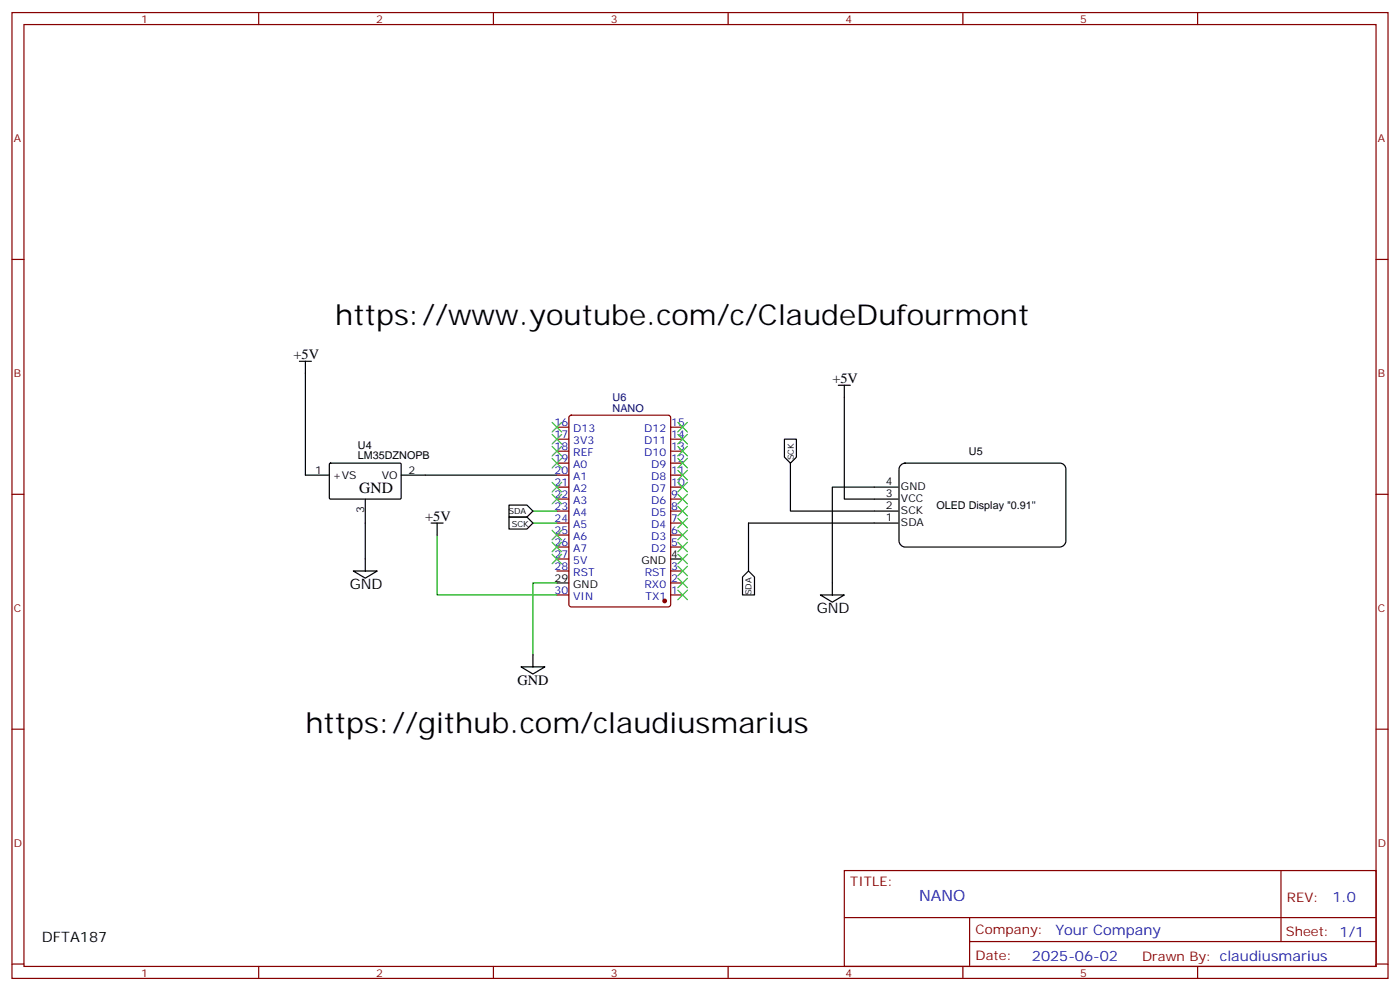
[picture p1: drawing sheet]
<svg xmlns="http://www.w3.org/2000/svg" width="412mm" height="292mm" viewBox="0 0 412 292" stroke-linecap="round" stroke-linejoin="round" font-family="sans-serif">
<g fill="none" stroke="#870000" stroke-width=".35">
<path d="M3.5 3.7h405.4v284.3h-405.4zM7.1 7.2h398.2v277.3h-398.2zM76.2 3.7v3.5M145.3 3.7v3.5M214.5 3.7v3.5M283.6 3.7v3.5M352.8 3.7v3.5M3.5 76.4h3.6M405.3 76.4h3.6M164 139.9h3.6M164 136.3h3.6M164 132.8h3.6"/>
<path d="M164 129.3h3.6M164 125.8h3.6M167.8 122.4l.5-.2h28.5l.7 .5 .1 55.3-.5 .6-28.8 .1-.7-.5v-55.3zM197.6 139.9h3.5M197.6 136.3h3.5M197.6 132.8h3.5M197.6 129.3h3.5M197.6 125.8h3.5M3.5 145.5h3.6M164 157.5h3.6M164 154h3.6M164 150.5h3.6"/>
<path d="M164 146.9h3.6M164 143.4h3.6M197.6 157.5h3.5M197.6 154h3.5M197.6 150.5h3.5M197.6 146.9h3.5M197.6 143.4h3.5M405.3 145.5h3.6M164 175.2h3.6M164 168.1h3.6M164 164.6h3.6M164 161h3.6"/>
<path d="M197.6 175.2h3.5M197.6 168.1h3.5M197.6 161h3.5M197.6 171.6h3.5M3.5 214.7h3.6M405.3 214.7h3.6M248.7 256.3h156.6v28.2h-156.6zM377.3 256.3v20.9M248.7 270.1h156.5M285.6 277.2h119.6M285.6 270.1v14.2M3.5 283.8h3.6"/>
<path d="M76.2 284.5v3.5M145.3 284.5v3.5M214.5 284.5v3.5M283.6 284.5v3.5M352.8 284.5v3.5M405.3 283.8h3.6"/>
</g>
<g fill="none" stroke="#000" stroke-width=".35">
<path d="M88.2 106.4h3.5M90 106.4v33.5h7M246.9 113.4h3.6M248.7 113.4v33.5h15.9M97.1 136.5l.3-.2 20.6 .1 .2 .3-.1 10.1-.3 .1h-20.6l-.2-.3zM118.2 139.9h45.8M231.1 129.3h3.5v5.3l-1.8 1.7-1.7-1.7zM232.8 136.3v14.2h31.8M265.4 136.9l1.2-.6h45.6a1.76 1.76 0 0 1 1.8 1.8v21.2a1.89 1.89 0 0 1-1.8 1.7h-45.6a1.89 1.89 0 0 1-1.8-1.7v-21.2zM107.6 146.9v21.2M127 154h3.5M128.8 154v3.5"/>
<path d="M149.9 148.7h5.3l1.8 1.8-1.8 1.7h-5.3zM149.9 152.2h5.3l1.8 1.8-1.8 1.8h-5.3zM264.6 143.4h-19.4v31.8M264.6 154h-44.1v14.1M104.1 168.1h7l-3.5 2.1zM164 171.6h3.6M197.6 164.6h3.5M220.5 168.1l1.7 1.8v5.3h-3.5v-5.3zM241.7 175.2h7l-3.5 2.1zM153.5 196.3h7l-3.5 2.1zM157 192.8v3.5"/>
</g>
<circle cx="195.8" cy="176.9" r=".53" fill="#870000" stroke="#870000" stroke-width=".35"/>
<path d="M128.8 157.5v17.7h35.2M157 150.5h7M157 154h7M164 171.6h-7v21.2" fill="none" stroke="#008700" stroke-width=".35"/>
<g fill="none" stroke="#3c3" stroke-width=".35">
<path d="M162.6 124.4l2.9 2.8M162.6 127.9l2.9 2.8M162.6 131.4l2.9 2.8M162.6 134.9l2.9 2.9M165.5 124.4l-2.9 2.8M165.5 127.9l-2.9 2.8M165.5 131.4l-2.9 2.8M165.5 134.9l-2.9 2.9M199.7 124.4l2.8 2.8M199.7 127.9l2.8 2.8M199.7 131.4l2.8 2.8M199.7 134.9l2.8 2.9"/>
<path d="M199.7 138.5l2.8 2.8M202.5 124.4l-2.8 2.8M202.5 127.9l-2.8 2.8M202.5 131.4l-2.8 2.8M202.5 134.9l-2.8 2.9M202.5 138.5l-2.8 2.8M162.6 142l2.9 2.8M162.6 145.5l2.9 2.8M162.6 156.1l2.9 2.8M162.6 159.6l2.9 2.9M165.5 142l-2.9 2.8M165.5 145.5l-2.9 2.8"/>
<path d="M165.5 156.1l-2.9 2.8M165.5 159.6l-2.9 2.9M199.7 142l2.8 2.8M199.7 145.5l2.8 2.8M199.7 149l2.8 2.9M199.7 152.6l2.8 2.8M199.7 156.1l2.8 2.8M199.7 159.6l2.8 2.9M202.5 142l-2.8 2.8M202.5 145.5l-2.8 2.8M202.5 149l-2.8 2.9M202.5 152.6l-2.8 2.8"/>
<path d="M202.5 156.1l-2.8 2.8M202.5 159.6l-2.8 2.9M162.6 163.2l2.9 2.8M165.5 163.2l-2.9 2.8M199.7 163.2l2.8 2.8M199.7 166.7l2.8 2.8M199.7 170.2l2.8 2.8M199.7 173.7l2.8 2.9M202.5 163.2l-2.8 2.8M202.5 166.7l-2.8 2.8M202.5 170.2l-2.8 2.8M202.5 173.7l-2.8 2.9"/>
</g>
<g font-size="8.5">
<text x="98.8" y="95.8">https://www.youtube.com/c/ClaudeDufourmont</text>
<text x="90" y="215.7">https://github.com/claudiusmarius</text>
</g>
<text font-size="4.6" x="105.8" y="145.2">GND</text>
<text font-size="4.6" fill="#00f" x="270.8" y="265.3">NANO</text>
<g font-size="4.2">
<text x="86.4" y="105.7">+5V</text>
<text x="245.2" y="112.7">+5V</text>
<text x="125.2" y="153.3">+5V</text>
<text x="103" y="173.4">GND</text>
<text x="240.6" y="180.4">GND</text>
<text x="152.4" y="201.6">GND</text>
<text x="12.3" y="277.5">DFTA187</text>
</g>
<g font-size="4.2" fill="#00f">
<text x="392.5" y="265.6">1.0</text>
<text x="310.9" y="275.1">Your Company</text>
<text x="304" y="282.9">2025-06-02</text>
</g>
<g font-size="3.9" fill="#800">
<text x="250.5" y="260.9">TITLE:</text>
<text x="379.1" y="265.6">REV:</text>
<text x="287.4" y="275.1">Company:</text>
<text x="378.7" y="275.7">Sheet: 1/1</text>
<text x="287.4" y="282.8">Date:</text>
<text x="336.4" y="282.8">Drawn By: claudiusmarius</text>
</g>
<g font-size="3.2" fill="#800">
<text x="41.6" y="6.7">1</text>
<text x="110.8" y="6.7">2</text>
<text x="179.9" y="6.7">3</text>
<text x="249.1" y="6.7">4</text>
<text x="318.2" y="6.7">5</text>
<text x="4.1" y="41.8">A</text>
<text x="405.9" y="41.8">A</text>
<text x="4.1" y="110.9">B</text>
<text x="405.9" y="110.9">B</text>
<text x="4.1" y="180.1">C</text>
<text x="405.9" y="180.1">C</text>
<text x="4.1" y="249.2">D</text>
<text x="405.9" y="249.2">D</text>
<text x="41.6" y="287.5">1</text>
<text x="110.8" y="287.5">2</text>
<text x="179.9" y="287.5">3</text>
<text x="249.1" y="287.5">4</text>
<text x="318.2" y="287.5">5</text>
</g>
<g font-size="3.2" fill="#000080">
<text x="180.5" y="118">U6</text>
<text x="180.5" y="121.2">NANO</text>
</g>
<g font-size="3.2" fill="#00f">
<text x="163.4" y="125.4">16</text>
<text x="197.7" y="125.4">15</text>
<text x="163.4" y="128.9">17</text>
<text x="168.9" y="130.7">3V3</text>
<text x="168.9" y="127.2">D13</text>
<text x="189.8" y="127.2">D12</text>
<text x="189.8" y="130.7">D11</text>
<text x="197.7" y="128.9">14</text>
<text x="163.4" y="136">19</text>
<text x="163.4" y="132.5">18</text>
<text x="168.9" y="137.8">A0</text>
<text x="168.9" y="134.2">REF</text>
<text x="189.8" y="134.2">D10</text>
<text x="191.8" y="137.8">D9</text>
<text x="197.7" y="132.5">13</text>
<text x="197.7" y="136">12</text>
<text x="163.4" y="143.1">21</text>
<text x="163.4" y="139.5">20</text>
<text x="168.9" y="141.3">A1</text>
<text x="191.8" y="141.3">D8</text>
<text x="197.7" y="139.5">11</text>
<text x="197.7" y="143.1">10</text>
<text x="163.4" y="146.6">22</text>
<text x="168.9" y="148.3">A3</text>
<text x="168.9" y="144.8">A2</text>
<text x="191.8" y="144.8">D7</text>
<text x="191.8" y="148.3">D6</text>
<text x="197.7" y="146.6">9</text>
<text x="163.4" y="153.6">24</text>
<text x="163.4" y="150.1">23</text>
<text x="168.9" y="155.4">A5</text>
<text x="168.9" y="151.9">A4</text>
<text x="191.8" y="151.9">D5</text>
<text x="191.8" y="155.4">D4</text>
<text x="197.7" y="150.1">8</text>
<text x="197.7" y="153.6">7</text>
<text x="163.4" y="160.7">26</text>
<text x="163.4" y="157.2">25</text>
<text x="168.9" y="158.9">A6</text>
<text x="191.8" y="158.9">D3</text>
<text x="197.7" y="157.2">6</text>
<text x="197.7" y="160.7">5</text>
<text x="163.4" y="167.7">28</text>
<text x="163.4" y="164.2">27</text>
<text x="168.9" y="166">5V</text>
<text x="168.9" y="162.5">A7</text>
<text x="191.8" y="162.5">D2</text>
<text x="197.7" y="167.7">3</text>
<text x="168.9" y="169.5">RST</text>
<text x="189.9" y="173">RX0</text>
<text x="189.9" y="169.5">RST</text>
<text x="197.7" y="171.3">2</text>
<text x="163.4" y="174.8">30</text>
<text x="168.9" y="176.6">VIN</text>
<text x="190.1" y="176.6">TX1</text>
<text x="197.7" y="174.8">1</text>
</g>
<g font-size="3.2">
<text x="105.4" y="135.2">LM35DZNOPB</text>
<text x="105.4" y="132.1">U4</text>
<text x="285.4" y="134">U5</text>
<text x="92.9" y="139.5">1</text>
<text x="98.1" y="140.9">+VS</text>
<text x="112.5" y="140.9">VO</text>
<text x="120.3" y="139.5">2</text>
<text x="260.9" y="142.9">4</text>
<text x="260.9" y="149.9">2</text>
<text x="260.9" y="146.4">3</text>
<text x="265.4" y="147.8">VCC</text>
<text x="265.4" y="144.3">GND</text>
<text x="275.8" y="149.8">OLED Display &quot;0.91''</text>
<text x="107.2" y="151.1" transform="rotate(-90 107.2 151.1)">3</text>
<text x="260.9" y="153.5">1</text>
<text x="265.4" y="154.9">SDA</text>
<text x="265.4" y="151.4">SCK</text>
<text x="189" y="166">GND</text>
<text x="197.7" y="164.2">4</text>
<text x="163.4" y="171.3">29</text>
<text x="168.9" y="173">GND</text>
</g>
<g font-size="2.5">
<text x="233.9" y="135.5" transform="rotate(-90 233.9 135.5)">SCK</text>
<text x="149.8" y="151.3">SDA</text>
<text x="150.7" y="155">SCK</text>
<text x="221.3" y="175.3" transform="rotate(-90 221.3 175.3)">SDA</text>
</g>
</svg>
